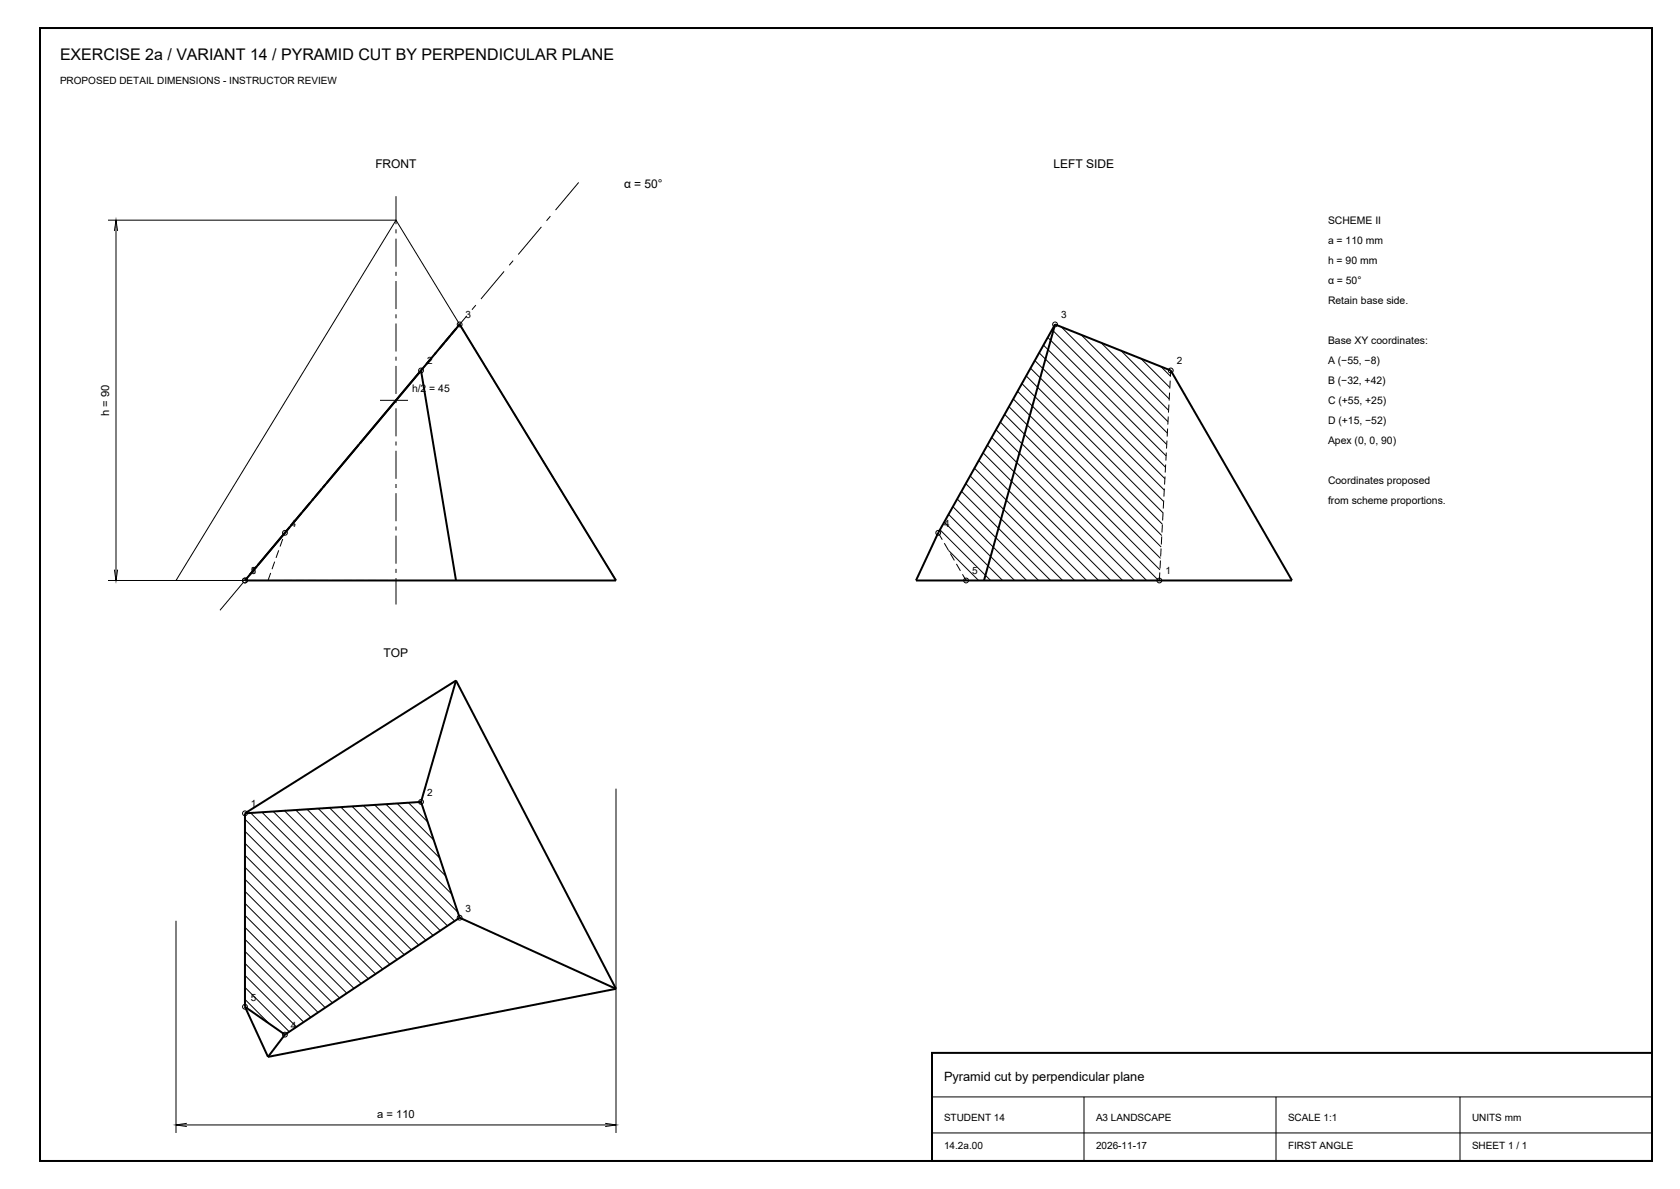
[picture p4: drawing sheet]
<svg xmlns="http://www.w3.org/2000/svg" width="420mm" height="297mm" viewBox="0 0 420 297" stroke-linecap="round" stroke-linejoin="round" font-family="sans-serif">
<g fill="none" stroke="#000" stroke-width=".5">
<path d="M10 7h403v283h-403zM263.8 81l28.9 11.5 30.3 52.5h-94l5.6-11.9zM263.8 81l-17.8 64M90 110.8l24.9-29.8 39.1 64h-92.8l44.1-52.5 8.7 52.5M114 170l40 77M114 170l-52.8 33.2M114 170l-8.7 30.3M61.2 203.2v48.3M105.3 200.3l9.6 28.9M105.3 200.3l-44.1 2.9M114.9 229.2l-43.7 29.2M114.9 229.2l39.1 17.8"/>
<path d="M61.2 251.5l5.8 12.5M61.2 251.5l10 6.9M71.2 258.4l-4.2 5.6M154 247l-87 17M233 263h180v27h-180z"/>
</g>
<g fill="none" stroke="#000" stroke-width=".25">
<path d="M27 55h72M28.6 57.7l.4-2.7 .4 2.7M29 55v90M253.3 99.7l37 36.9M254.4 97.7l36 36.1M255.5 95.8l35.1 35.1M256.6 93.9l34.2 34.2M257.6 92l33.3 33.3M258.7 90.1l32.4 32.3M259.8 88.1l31.4 31.5M260.9 86.2l30.5 30.5M261.9 84.3l29.6 29.6"/>
<path d="M263 82.4l28.7 28.6M265.3 81.6l26.5 26.6M270.3 83.6l21.7 21.7M275.3 85.6l16.8 16.9M280.2 87.6l12.1 12.1M285.2 89.6l7.3 7.2M290.2 91.6l2.4 2.4M242.5 118.9l26.2 26.1M243.6 117l28.1 28M244.7 115l30 30M245.8 113.1l31.9 31.9M246.8 111.2l33.9 33.8"/>
<path d="M247.9 109.3l35.8 35.7M249 107.3l37.7 37.7M250.1 105.4l39.6 39.6M251.2 103.5l38.8 38.8M252.2 101.6l37.9 37.9M235 132.3l12.7 12.7M236.1 130.4l14.6 14.6M237.1 137.5l7.6 7.5M237.1 128.5l16.6 16.5M238.2 126.6l18.5 18.4M239.3 124.6l20.4 20.4M240.4 122.7l22.3 22.3"/>
<path d="M241.5 120.8l24.2 24.2M27 145h72M28.6 142.3l.4 2.7 .4-2.7M44 145l55-90 55 90M241.3 144.7l.4 .3M154 197v86M61.2 204.6l36.3 36.3M61.2 207.6l34.5 34.5M61.2 210.6l32.7 32.7M61.2 213.6l30.9 30.9M61.2 216.6l29.1 29.1M61.2 219.6l27.3 27.3"/>
<path d="M62.7 203.1l36.6 36.6M65.5 202.9l35.6 35.6M68.3 202.7l34.6 34.6M71.1 202.5l33.6 33.6M73.9 202.3l32.6 32.6M76.8 202.2l31.5 31.5M79.6 202l30.5 30.5M82.4 201.8l29.5 29.5M85.2 201.6l28.5 28.5M88 201.4l26.4 26.4M90.8 201.2l22.1 22.1M93.7 201.1l17.7 17.7"/>
<path d="M96.5 200.9l13.4 13.4M99.3 200.7l9.1 9.1M102.1 200.5l4.8 4.8M104.9 200.3l.5 .5M44 230v53M61.2 222.6l25.5 25.5M61.2 225.6l23.7 23.7M61.2 228.6l21.9 21.9M61.2 231.6l20.1 20.1M61.2 234.6l18.3 18.3M61.2 237.6l16.5 16.5M61.2 240.6l14.7 14.7"/>
<path d="M61.2 243.6l12.9 12.9M61.2 246.6l11.1 11.1M61.2 249.6l6.1 6.1M233 274h180M271 274v16M319 274v16M365 274v16M44 281h110M46.7 280.6l-2.7 .4 2.7 .4M151.3 280.6l2.7 .4-2.7 .4M233 283h180"/>
<circle cx="105.3" cy="92.5" r=".6"/>
<circle cx="114.9" cy="81" r=".6"/>
<circle cx="263.8" cy="81" r=".6"/>
<circle cx="292.7" cy="92.5" r=".6"/>
<circle cx="71.2" cy="133.1" r=".6"/>
<circle cx="234.6" cy="133.1" r=".6"/>
<circle cx="61.2" cy="145" r=".6"/>
<circle cx="241.5" cy="145" r=".6"/>
<circle cx="289.8" cy="145" r=".6"/>
<circle cx="61.2" cy="203.2" r=".6"/>
<circle cx="105.3" cy="200.3" r=".6"/>
<circle cx="114.9" cy="229.2" r=".6"/>
<circle cx="61.2" cy="251.5" r=".6"/>
<circle cx="71.2" cy="258.4" r=".6"/>
</g>
<g fill="none" stroke="#000" stroke-width=".25" stroke-dasharray="2 1" stroke-linecap="butt">
<path d="M106.6 91l-.9 1M108.7 88.5l-.9 1M109.9 87.1l-.9 1M111.3 85.3l-.3 .3M112.8 83.5l-.3 .4M114.6 81.4l-.6 .7M90 110.8l-.3 .3M72.7 131.3l-.3 .4M73.6 130.3l-.6 .7M75.7 127.8l-.3 .3M78.1 124.9l-.6 .8M78.7 124.2l-.3 .4"/>
<path d="M80.7 121.8l-.3 .3M81.6 120.7l-.3 .3M234.6 133.1l6.9 11.9M62.4 143.6l-.6 .7M64.5 141.1l-.3 .4M67 145h-5.8M67 145l4.2-11.9M154 145h-87M229 145h12.5M241.5 145h48.3M289.8 145h33.2M289.8 145l2.9-52.5"/>
</g>
<path d="M55 152.4l90-107.2" fill="none" stroke="#000" stroke-width=".25" stroke-dasharray="9 2 1.5 2" stroke-linecap="butt"/>
<path d="M99 49v102M95 100h8" fill="none" stroke="#000" stroke-width=".25" stroke-dasharray="7 1.3 1 1.3" stroke-linecap="butt"/>
<text font-size="4" x="15" y="15">EXERCISE 2a / VARIANT 14 / PYRAMID CUT BY PERPENDICULAR PLANE</text>
<text font-size="3.2" x="236" y="270">Pyramid cut by perpendicular plane</text>
<g font-size="3">
<text x="93.8" y="42">FRONT</text>
<text x="156" y="47">α = 50°</text>
<text x="263.4" y="42">LEFT SIDE</text>
<text x="95.9" y="164">TOP</text>
</g>
<g font-size="2.8">
<text x="27.3" y="103.9" transform="rotate(-90 27.3 103.9)">h = 90</text>
<text x="94.3" y="279.3">a = 110</text>
</g>
<g font-size="2.6">
<text x="332" y="56">SCHEME II</text>
<text x="332" y="61">a = 110 mm</text>
<text x="332" y="66">h = 90 mm</text>
<text x="332" y="71">α = 50°</text>
<text x="332" y="76">Retain base side.</text>
<text x="332" y="86">Base XY coordinates:</text>
<text x="332" y="91">A (−55, −8)</text>
<text x="332" y="96">B (−32, +42)</text>
<text x="103" y="98">h/2 = 45</text>
<text x="332" y="101">C (+55, +25)</text>
<text x="332" y="106">D (+15, −52)</text>
<text x="332" y="111">Apex (0, 0, 90)</text>
<text x="332" y="121">Coordinates proposed</text>
<text x="332" y="126">from scheme proportions.</text>
</g>
<g font-size="2.5">
<text x="15" y="21">PROPOSED DETAIL DIMENSIONS - INSTRUCTOR REVIEW</text>
<text x="116.4" y="79.5">3</text>
<text x="265.3" y="79.5">3</text>
<text x="106.8" y="91">2</text>
<text x="294.2" y="91">2</text>
<text x="72.7" y="131.6">4</text>
<text x="236.1" y="131.6">4</text>
<text x="62.7" y="143.5">1</text>
<text x="62.7" y="143.5">5</text>
<text x="243" y="143.5">5</text>
<text x="291.3" y="143.5">1</text>
<text x="62.7" y="201.7">1</text>
<text x="106.8" y="198.8">2</text>
<text x="116.4" y="227.7">3</text>
<text x="62.7" y="250">5</text>
<text x="72.7" y="256.9">4</text>
<text x="236" y="280">STUDENT 14</text>
<text x="274" y="280">A3 LANDSCAPE</text>
<text x="322" y="280">SCALE 1:1</text>
<text x="368" y="280">UNITS mm</text>
<text x="236" y="287">14.2a.00</text>
<text x="274" y="287">2026-11-17</text>
<text x="322" y="287">FIRST ANGLE</text>
<text x="368" y="287">SHEET 1 / 1</text>
</g>
</svg>
